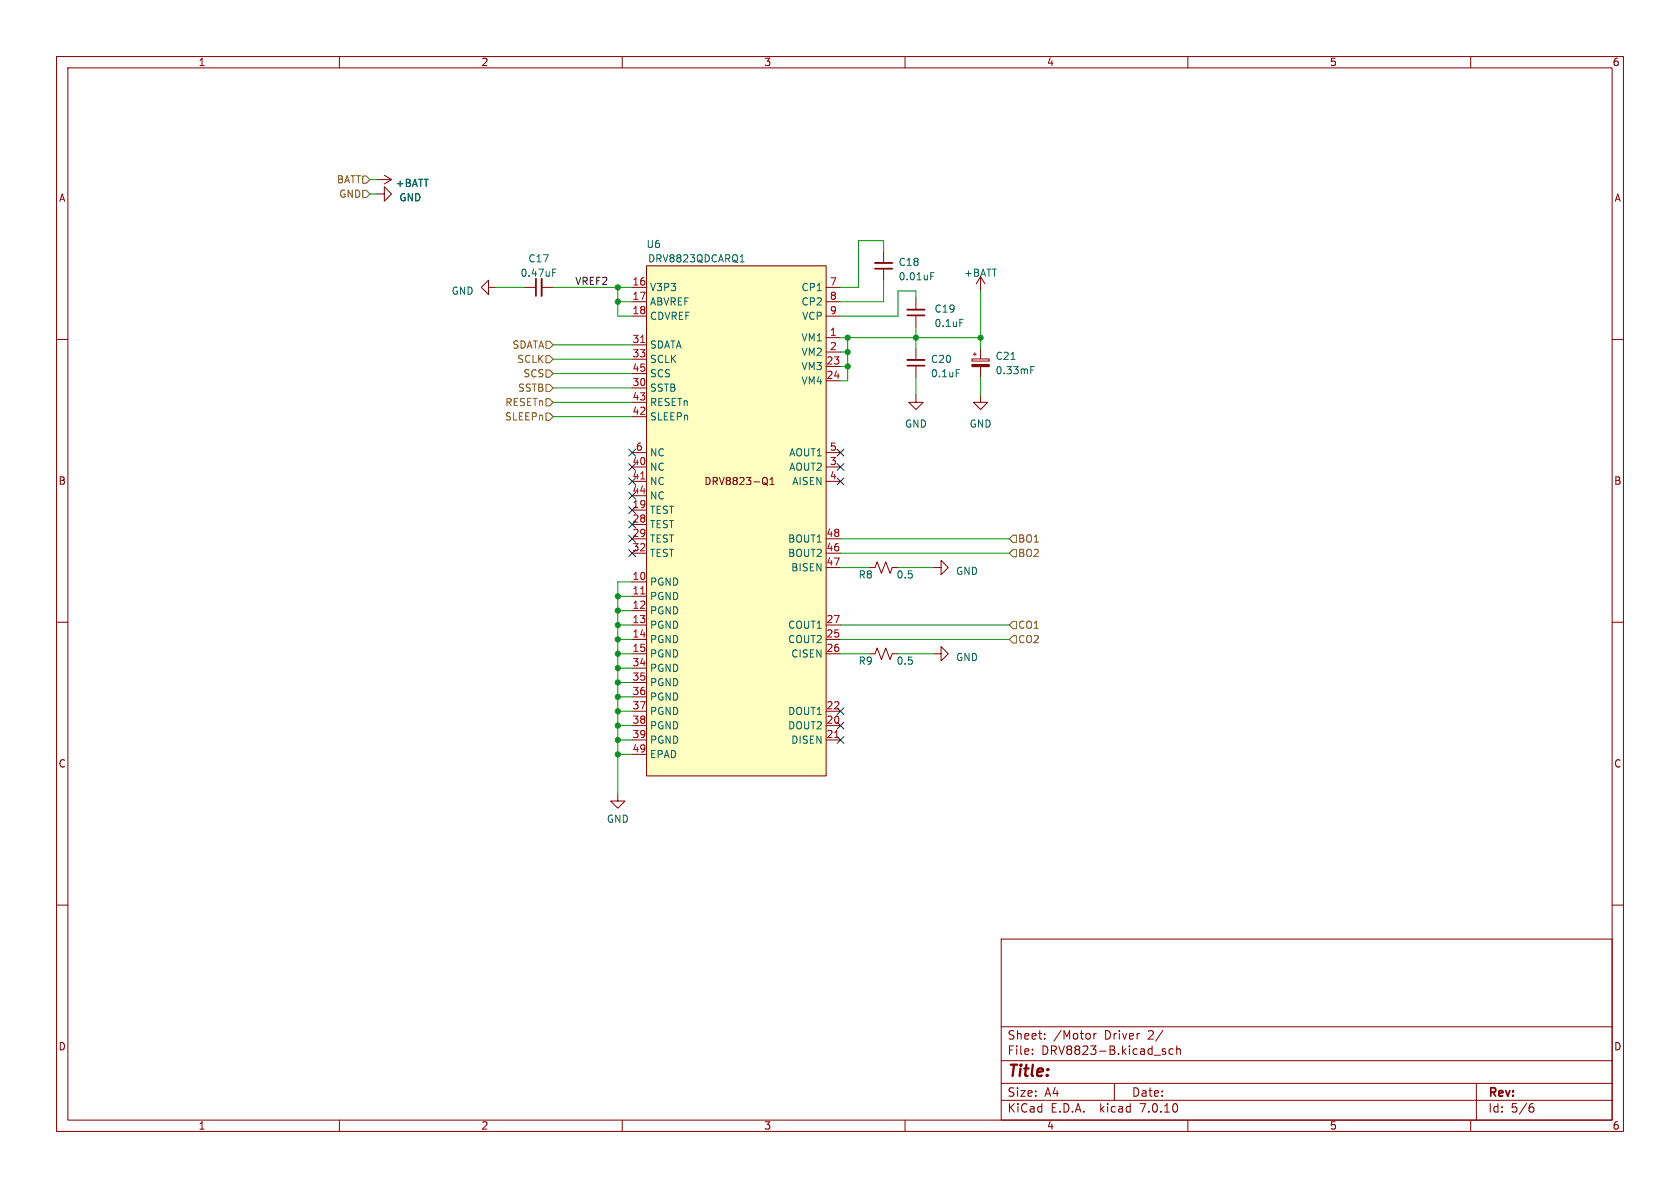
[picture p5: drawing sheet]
<svg xmlns="http://www.w3.org/2000/svg" width="297mm" height="210mm" viewBox="0 0 297 210" stroke-linecap="round" stroke-linejoin="round" font-family="sans-serif">
<g fill="none" stroke="#840000" stroke-width=".18">
<path d="M10 10h277v190h-277zM12 12h273v186h-273zM60 10v2M110 10v2M160 10v2M210 10v2M260 10v2M66.7 34.3h1.2v-1.3l1.3 1.3-1.3 1.3v-1.3M66.7 31.8h2.5M67.9 31l1.3 .8M69.2 31.8l-1.3 .7M10 60h2"/>
<path d="M86.4 50.8v-1.3l-1.3 1.3 1.3 1.3v-1.3h1.2M92.7 50.8h2M95.8 50.8h2M111.8 50.8h2.5M111.8 53.3h2.5M111.8 55.9h2.5M114.3 47h31.7v90.2h-31.7zM146 50.8h2.6M146 59.7h2.6M146 53.3h2.6M146 55.9h2.6M156.2 44.5v2"/>
<path d="M156.2 47.5v2M161.9 52.7v2M161.9 55.8v2M173.4 48.9v2.5M173.4 48.9l-.8 1.3M173.4 48.9l.7 1.3M285 60h2M111.8 68.6h2.5M111.8 61h2.5M111.8 63.5h2.5M111.8 73.7h2.5M111.8 71.1h2.5"/>
<path d="M111.8 66h2.5M146 62.2h2.6M146 64.8h2.6M146 67.3h2.6M161.9 69.9v1.2h1.3l-1.3 1.3-1.2-1.3h1.2M161.9 61.6v2M161.9 64.6v2.1M171.8 63.4h3.1v.4h-3.1zM172.1 62.6h.5M172.3 62.4v.5M173.4 69.9v1.2h1.2l-1.2 1.3-1.3-1.3h1.3M173.4 61.6v1.8"/>
<path d="M173.4 64.8v1.9M111.8 90.2h2.5M111.8 92.7h2.5M111.8 95.3h2.5M111.8 82.6h2.5M111.8 97.8h2.5M111.8 85.1h2.5M111.8 87.6h2.5M111.8 80h2.5M135.1 84.4a.43 .43 0 0 1 .5 .4v.4l-.1 .4M135.3 85.4l.2 .2M135.5 85.6l.2 .2"/>
<path d="M135.5 85.6l-.4 .1M136.1 85.7h.8M136.1 84.8l.4-.4v1.3M146 95.3h2.6M146 82.6h2.6M146 97.8h2.6M146 85.1h2.6M146 80h2.6M10 110h2M111.8 115.6h2.5M111.8 102.9h2.5M111.8 105.4h2.5"/>
<path d="M111.8 108h2.5M111.8 110.5h2.5M111.8 113h2.5M111.8 118.1h2.5M146 100.3h2.6M146 115.6h2.6M146 110.5h2.6M146 113h2.6M153.7 100.3h1l.4-1 .7 2 .8-2 .8 2 .3-1h1M153.7 115.6h1l.4-1 .7 2 .8-2 .8 2 .3-1h1M165.1 115.6h1.3v-1.3l1.2 1.3-1.2 1.2v-1.2M165.1 100.3h1.3v-1.2l1.2 1.2-1.2 1.3v-1.3"/>
<path d="M285 110h2M111.8 128.3h2.5M111.8 130.8h2.5M111.8 125.7h2.5M111.8 120.7h2.5M111.8 123.2h2.5M111.8 133.4h2.5M146 128.3h2.6M146 130.8h2.6M146 125.7h2.6M10 160h2M109.2 140.3v1.3h1.3l-1.3 1.3-1.3-1.3h1.3"/>
<path d="M285 160h2M177 166h108v32h-108zM60 198v2M110 198v2M160 198v2M177 194.5h108M177 191.5h108M177 187.5h108M177 181.5h108M182.5 186.3v.1M182.5 185.5v.1M184.7 183.6v.1"/>
<path d="M184.7 182.8v.1M193.4 182.7v1M193.8 182.7l-.3 .1-.1 .2M197 191.5v3M205.7 185.9l.3 .1 .1 .2-.2 .2h-.3M205.7 185.4l.3 .1M207.4 185.5l-.4-.1-.3 .3v.4l.1 .2h.6M208 185.5l.2-.1 .4 .1 .1 .9M208 184.9v1.5M210 198v2M260 198v2M261 191.5v6.5"/>
<path d="M270.6 195.7h.3l.3 .3-.1 .5-.5 .1M271 195.1l-.4 .1"/>
</g>
<path d="M95.8 49.3v3M154.7 46.5h3M160.4 54.7h3M160.4 63.6h3" fill="none" stroke="#840000" stroke-width=".33"/>
<path d="M94.7 49.3v3M154.7 47.5h3M160.4 55.8h3M160.4 64.6h3" fill="none" stroke="#840000" stroke-width=".3"/>
<path d="M97.7 48.2h.4M97.7 47.6h.6M130.8 46.3h.8M131.1 45.2l.1-.2v1.3M164.5 48.8h.5M164.5 48.2h.7M169.7 56.5h.6M169.1 65.3h.6M178.7 63.5h.8M182.2 65.4h.5M182.2 64.8h.6" fill="none" stroke="#006464" stroke-width=".18"/>
<path d="M171.8 64.4h3.1v.4h-3.1z" fill="#840000" stroke="#840000" stroke-width=".18"/>
<path d="M114.3 47h31.7v90.2h-31.7z" fill="#ffffc2" stroke="#ffffc2" stroke-width=".18"/>
<path d="M113.3 60.5h.7M113.3 84.7h.7M113.3 105h.7M147.6 130.4h.7" fill="none" stroke="#a90000" stroke-width=".18"/>
<path d="M64.1 33.7h.7l.6 .6-.6 .6h-.7zM64.1 31.1h.7l.6 .7-.6 .6h-.7zM96.5 67.9h.7l.6 .7-.6 .6h-.7zM96.5 62.9h.7l.6 .6-.6 .6h-.7zM96.5 73h.7l.6 .7-.6 .6h-.7zM96.5 60.3h.7l.6 .7-.6 .6h-.7zM96.5 65.4h.7l.6 .6-.6 .7h-.7zM96.5 70.5h.7l.6 .6-.6 .7h-.7zM179.1 94.6h.6v1.3h-.6l-.7-.6zM179.1 97.2h.6v1.2h-.6l-.7-.6zM179.1 109.9h.6v1.2h-.6l-.7-.6zM179.1 112.4h.6v1.3h-.6l-.7-.7z" fill="none" stroke="#725600" stroke-width=".18"/>
<g fill="none" stroke="#009600" stroke-width=".18">
<path d="M65.4 34.3h1.3M65.4 31.8h1.3M87.6 50.8h5.1M97.8 50.8h14M109.2 50.8v5.1h2.6M109.2 53.3h2.6M148.6 59.7h24.8M149.9 59.7v7.6h-1.3M156.2 49.5v3.8h-7.6M156.2 44.5v-2h-4.4v8.3h-3.2M161.9 52.7v-1.3h-3.2v4.5h-10.1M161.9 57.8v3.8"/>
<path d="M173.4 51.4v10.2M97.8 61h14M97.8 71.1h14M97.8 63.5h14M97.8 66h14M97.8 68.6h14M97.8 73.7h14M148.6 62.2h1.3M148.6 64.8h1.3M161.9 66.7v3.2M173.4 66.7v3.2M148.6 97.8h29.8"/>
<path d="M148.6 95.3h29.8M109.2 110.5h2.6M109.2 113h2.6M109.2 115.6h2.6M109.2 118.1h2.6M109.2 108h2.6M109.2 105.4h2.6M111.8 102.9h-2.6v37.4M148.6 110.5h29.8M148.6 113h29.8M148.6 100.3h5.1M148.6 115.6h5.1"/>
<path d="M158.7 100.3h6.4M158.7 115.6h6.4M109.2 128.3h2.6M109.2 125.7h2.6M109.2 120.7h2.6M109.2 123.2h2.6M109.2 130.8h2.6M109.2 133.4h2.6"/>
</g>
<g fill="none" stroke="#000084" stroke-width=".18">
<path d="M111.2 79.4l1.2 1.2M112.4 79.4l-1.2 1.2M148 79.4l1.2 1.2M149.2 79.4l-1.2 1.2M111.2 87l1.2 1.2M111.2 84.5l1.2 1.2M111.2 89.6l1.2 1.2M111.2 92.1l1.2 1.2M111.2 97.2l1.2 1.2M111.2 94.6l1.2 1.3M111.2 81.9l1.2 1.3M112.4 87l-1.2 1.2"/>
<path d="M112.4 84.5l-1.2 1.2M112.4 89.6l-1.2 1.2M112.4 92.1l-1.2 1.2M112.4 97.2l-1.2 1.2M112.4 94.6l-1.2 1.3M112.4 81.9l-1.2 1.3M148 84.5l1.2 1.2M148 81.9l1.2 1.3M149.2 84.5l-1.2 1.2M149.2 81.9l-1.2 1.3M148 127.7l1.2 1.2M148 125.1l1.2 1.2"/>
<path d="M148 130.2l1.2 1.2M149.2 127.7l-1.2 1.2M149.2 125.1l-1.2 1.2M149.2 130.2l-1.2 1.2"/>
</g>
<g fill="#009600" stroke="#009600" stroke-width=".18">
<circle cx="109.2" cy="125.7" r=".46"/>
<circle cx="109.2" cy="118.1" r=".46"/>
<circle cx="109.2" cy="115.6" r=".46"/>
<circle cx="109.2" cy="120.7" r=".46"/>
<circle cx="109.2" cy="123.2" r=".46"/>
<circle cx="109.2" cy="133.4" r=".46"/>
<circle cx="109.2" cy="130.8" r=".46"/>
<circle cx="161.9" cy="59.7" r=".46"/>
<circle cx="149.9" cy="64.8" r=".46"/>
<circle cx="173.4" cy="59.7" r=".46"/>
<circle cx="109.2" cy="50.8" r=".46"/>
<circle cx="109.2" cy="53.3" r=".46"/>
<circle cx="149.9" cy="59.7" r=".46"/>
<circle cx="149.9" cy="62.2" r=".46"/>
<circle cx="109.2" cy="113" r=".46"/>
<circle cx="109.2" cy="110.5" r=".46"/>
<circle cx="109.2" cy="105.4" r=".46"/>
<circle cx="109.2" cy="128.3" r=".46"/>
<circle cx="109.2" cy="108" r=".46"/>
</g>
<text font-size="2.8" fill="#840000" x="178" y="190.9">Title:</text>
<g font-size="2.1" fill="#840000">
<text x="178" y="184">Sheet:</text>
<text x="186.2" y="184">/Motor</text>
<text x="195.3" y="184">Driver</text>
<text x="203.1" y="184">2/</text>
<text x="178" y="186.7">File:</text>
<text x="184.1" y="186.7">DRV8823-B.kicad_sch</text>
<text x="178" y="196.9">KiCad</text>
<text x="178" y="194.1">Size:</text>
<text x="184.7" y="194.1">A4</text>
<text x="185.7" y="196.9">E.D.A.</text>
<text x="194.6" y="196.9">kicad</text>
<text x="200" y="194.1">Date:</text>
<text x="201.8" y="196.9">7.0.10</text>
<text x="263" y="194.3">Rev:</text>
<text x="263" y="196.9">Id:</text>
<text x="267.1" y="196.9">5/6</text>
</g>
<g font-size="1.8" fill="#840000">
<text x="35" y="11.9">1</text>
<text x="85" y="11.9">2</text>
<text x="135" y="11.9">3</text>
<text x="185" y="11.9">4</text>
<text x="235" y="11.9">5</text>
<text x="285" y="11.9">6</text>
<text x="10.3" y="35.9">A</text>
<text x="285.3" y="35.9">A</text>
<text x="10.3" y="85.9">B</text>
<text x="124.4" y="86">DRV8823-Q1</text>
<text x="285.3" y="85.9">B</text>
<text x="10.3" y="135.9">C</text>
<text x="285.3" y="135.9">C</text>
<text x="10.3" y="185.9">D</text>
<text x="285.3" y="185.9">D</text>
<text x="35" y="199.9">1</text>
<text x="85" y="199.9">2</text>
<text x="135" y="199.9">3</text>
<text x="185" y="199.9">4</text>
<text x="235" y="199.9">5</text>
<text x="285" y="199.9">6</text>
</g>
<g font-size="1.8" fill="#725600">
<text x="59.4" y="32.6">BATT</text>
<text x="59.9" y="35.2">GND</text>
<text x="90.5" y="61.8">SDATA</text>
<text x="91.3" y="64.4">SCLK</text>
<text x="89.2" y="72">RESETn</text>
<text x="91.5" y="69.4">SSTB</text>
<text x="92.4" y="66.9">SCS</text>
<text x="89.2" y="74.5">SLEEPn</text>
<text x="179.9" y="96.1">BO1</text>
<text x="179.9" y="98.7">BO2</text>
<text x="179.9" y="111.4">CO1</text>
<text x="179.9" y="113.9">CO2</text>
</g>
<g font-size="1.8" fill="#006464">
<text x="69.9" y="33.2">+BATT</text>
<text x="70.5" y="35.8">GND</text>
<text x="93.3" y="46.6">C17</text>
<text x="114.2" y="44">U6</text>
<text x="114.5" y="46.6">DRV8823QDCARQ1</text>
<text x="158.8" y="47.2">C18</text>
<text x="79.7" y="52.3">GND</text>
<text x="91.9" y="49.1">0.47uF</text>
<text x="114.8" y="51.7">V3P3</text>
<text x="141.6" y="51.7">CP1</text>
<text x="158.8" y="49.8">0.01uF</text>
<text x="170.3" y="49.1">+BATT</text>
<text x="114.8" y="54.2">ABVREF</text>
<text x="114.8" y="56.7">CDVREF</text>
<text x="141.6" y="54.2">CP2</text>
<text x="141.7" y="56.7">VCP</text>
<text x="165.1" y="55.5">C19</text>
<text x="165.1" y="58">0.1uF</text>
<text x="114.8" y="61.8">SDATA</text>
<text x="114.8" y="64.4">SCLK</text>
<text x="141.6" y="60.6">VM1</text>
<text x="141.6" y="63.1">VM2</text>
<text x="141.6" y="65.6">VM3</text>
<text x="164.5" y="64.4">C20</text>
<text x="175.9" y="63.8">C21</text>
<text x="114.8" y="69.4">SSTB</text>
<text x="114.8" y="72">RESETn</text>
<text x="114.8" y="66.9">SCS</text>
<text x="141.6" y="68.2">VM4</text>
<text x="164.5" y="66.9">0.1uF</text>
<text x="175.9" y="66.4">0.33mF</text>
<text x="114.8" y="74.5">SLEEPn</text>
<text x="159.9" y="75.8">GND</text>
<text x="171.3" y="75.8">GND</text>
<text x="114.8" y="83.4">NC</text>
<text x="114.8" y="80.9">NC</text>
<text x="139.4" y="83.4">AOUT2</text>
<text x="139.4" y="80.9">AOUT1</text>
<text x="114.8" y="86">NC</text>
<text x="114.8" y="88.5">NC</text>
<text x="140" y="86">AISEN</text>
<text x="114.8" y="91">TEST</text>
<text x="114.8" y="93.6">TEST</text>
<text x="114.8" y="96.1">TEST</text>
<text x="114.8" y="98.7">TEST</text>
<text x="139.2" y="98.7">BOUT2</text>
<text x="139.2" y="96.1">BOUT1</text>
<text x="139.8" y="101.2">BISEN</text>
<text x="168.9" y="101.8">GND</text>
<text x="114.8" y="103.7">PGND</text>
<text x="114.8" y="106.3">PGND</text>
<text x="151.7" y="102.5">R8</text>
<text x="158.4" y="102.5">0.5</text>
<text x="114.8" y="108.8">PGND</text>
<text x="114.8" y="111.4">PGND</text>
<text x="114.8" y="113.9">PGND</text>
<text x="139.2" y="113.9">COUT2</text>
<text x="139.2" y="111.4">COUT1</text>
<text x="114.8" y="116.4">PGND</text>
<text x="114.8" y="119">PGND</text>
<text x="139.8" y="116.4">CISEN</text>
<text x="151.7" y="117.7">R9</text>
<text x="158.4" y="117.7">0.5</text>
<text x="168.9" y="117.1">GND</text>
<text x="114.8" y="121.5">PGND</text>
<text x="114.8" y="124.1">PGND</text>
<text x="114.8" y="126.6">PGND</text>
<text x="114.8" y="129.1">PGND</text>
<text x="114.8" y="131.7">PGND</text>
<text x="139.2" y="129.1">DOUT2</text>
<text x="139.2" y="126.6">DOUT1</text>
<text x="139.8" y="131.7">DISEN</text>
<text x="114.8" y="134.2">EPAD</text>
<text x="107.2" y="145.6">GND</text>
</g>
<text font-size="1.8" fill="#0f0f0f" x="101.6" y="50.5">VREF2</text>
<g font-size="1.8" fill="#a90000">
<text x="111.7" y="50.5">16</text>
<text x="111.7" y="53.1">17</text>
<text x="146.6" y="50.5">7</text>
<text x="146.6" y="53.1">8</text>
<text x="111.7" y="55.6">18</text>
<text x="146.6" y="59.4">1</text>
<text x="146.6" y="55.6">9</text>
<text x="111.7" y="60.7">31</text>
<text x="111.7" y="63.2">33</text>
<text x="111.7" y="65.8">45</text>
<text x="146" y="64.5">23</text>
<text x="146.6" y="62">2</text>
<text x="111.7" y="68.3">30</text>
<text x="111.7" y="70.9">43</text>
<text x="146" y="67.1">24</text>
<text x="111.7" y="73.4">42</text>
<text x="111.7" y="82.3">40</text>
<text x="112.3" y="79.8">6</text>
<text x="146.6" y="82.3">3</text>
<text x="146.6" y="79.8">5</text>
<text x="111.7" y="89.9">19</text>
<text x="111.7" y="84.8">41</text>
<text x="111.7" y="87.4">44</text>
<text x="146.6" y="84.8">4</text>
<text x="111.7" y="92.5">28</text>
<text x="111.7" y="95">29</text>
<text x="146" y="95">48</text>
<text x="111.7" y="97.5">32</text>
<text x="146" y="97.5">46</text>
<text x="146" y="100.1">47</text>
<text x="111.7" y="102.6">10</text>
<text x="111.7" y="105.2">11</text>
<text x="111.7" y="107.7">12</text>
<text x="111.7" y="110.2">13</text>
<text x="111.7" y="112.8">14</text>
<text x="146" y="112.8">25</text>
<text x="146" y="110.2">27</text>
<text x="111.7" y="115.3">15</text>
<text x="111.7" y="117.9">34</text>
<text x="146" y="115.3">26</text>
<text x="111.7" y="120.4">35</text>
<text x="111.7" y="122.9">36</text>
<text x="111.7" y="125.5">37</text>
<text x="146" y="125.5">22</text>
<text x="111.7" y="128">38</text>
<text x="111.7" y="130.6">39</text>
<text x="146" y="128">20</text>
<text x="146" y="130.6">21</text>
<text x="111.7" y="133.1">49</text>
</g>
</svg>
